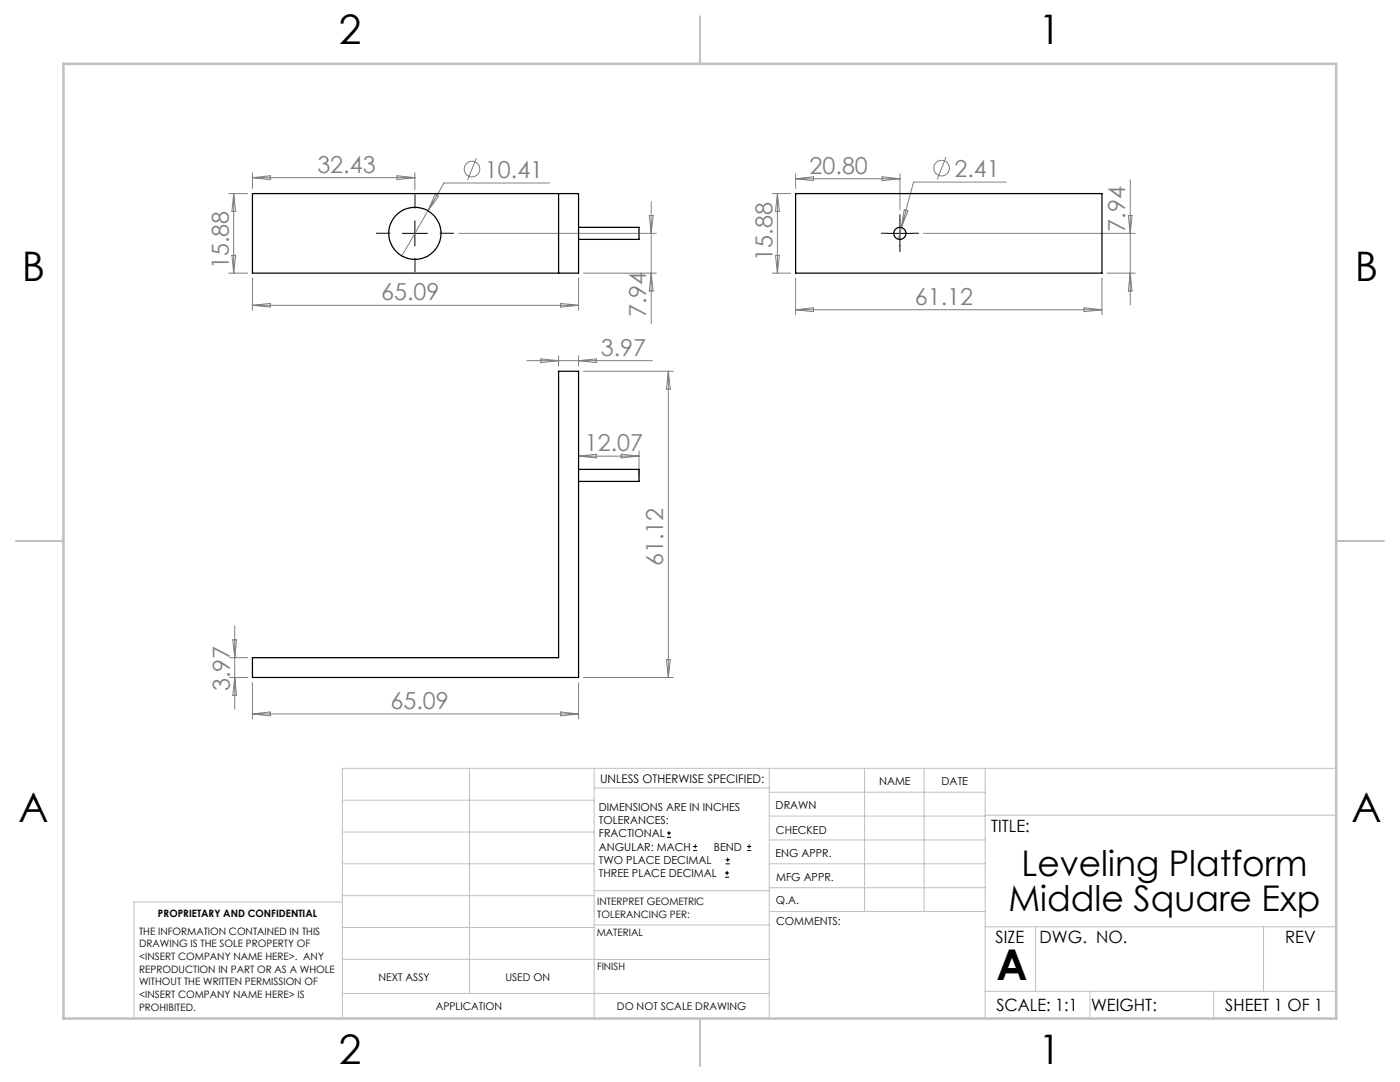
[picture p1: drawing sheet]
<svg xmlns="http://www.w3.org/2000/svg" width="279mm" height="216mm" viewBox="0 0 279 216" stroke-linecap="round" stroke-linejoin="round" font-family="sans-serif">
<g fill="none" stroke="#808080" stroke-width=".2">
<path d="M45.6 38.6h3.8M46.6 38.6v15.9M46.6 38.6l.4 3.6h-.7zM50.4 34.5v3.1M50.4 35.5h32.4M50.4 35.5l3.5-.4v.7zM79.2 35.1l3.6 .4-3.6 .3zM82.8 34.5v3.4M86.9 38.8l.6 .4-2.1 2.9zM95.1 31.5l-1.8 4.4M109.7 36.5h-21.1l-8.4 14.6M154.1 38.6h3.7"/>
<path d="M155.2 38.6l.3 3.6h-.7zM155.2 38.6v15.9M158.8 34.7v2.9M158.8 35.7h20.8M158.8 35.7l3.5-.4v.8zM176 35.3l3.6 .4-3.6 .4zM179.6 34.7v7.2M188.8 31.3l-1.8 4.5M200.8 36.3h-18.5l-2.4 9.1M225.6 35.9v25M45.6 54.5h3.8M46.3 50.9h.7l-.4 3.6z"/>
<path d="M50.4 55.5v6.4M91.5 46.6h39.5M115.5 55.5v6.4M116.5 54.5h14.5M129.6 43h.8l-.4 3.6zM130 40.2v24.4M130 54.5l.4 3.6h-.8zM154.1 54.5h3.7M154.8 50.9h.7l-.3 3.6zM158.8 55.5v7.3M179.9 45.4l-.6 2.3M180.4 41.9l.8 .2-1.3 3.3z"/>
<path d="M184.3 46.6h42.3M219.9 55.5v7.3M220.9 54.5h5.7M225.2 43h.7l-.3 3.6zM225.6 54.5l.3 3.6h-.7zM50.4 60.9l3.5-.4v.8zM50.4 60.9h65.1M105.1 72h25.1M108 71.6l3.5 .4-3.5 .4zM111.5 71v2.1M111.9 60.5l3.6 .4-3.6 .4zM115.5 71v2.1"/>
<path d="M115.5 72l3.5-.4v.8zM116.5 74.1h17.9M133.4 74.1v61.1M133.4 74.1l.4 3.5h-.8zM158.8 61.8l3.5-.4v.8zM158.8 61.8h61.1M216.4 61.4l3.5 .4-3.5 .4zM115.5 91h12M115.5 91l3.5-.4v.8zM124 90.6l3.5 .4-3.5 .4zM127.5 90v5.1M45.8 135.2h3.6"/>
<path d="M45.8 131.2h3.6M46.5 127.7h.7l-.4 3.5zM46.8 124.9v16.6M46.8 135.2l.4 3.5h-.7zM50.4 136.2v7.2M115.5 136.2v7.2M116.5 135.2h17.9M133 131.6h.8l-.4 3.6zM50.4 142.5l3.5-.4v.7zM50.4 142.5h65.1M111.9 142.1l3.6 .4-3.6 .3z"/>
<circle cx="94.2" cy="33.7" r="1.56"/>
<circle cx="187.9" cy="33.5" r="1.55"/>
</g>
<g fill="none" stroke="#000" stroke-width=".2">
<path d="M80.3 46.6h5M82.8 44.1v5M177.1 46.6h5M179.6 44.1v5M133.1 167.1h.8M133.1 166.2h.8M133.5 165.8v.9M138.3 169.7h.8M138.3 168.9h.8M138.7 168.5v.8M144.7 175h.8M144.7 174.2h.8"/>
<path d="M144.8 172.4h.9M144.8 171.6h.9M145.1 173.8v.8M145.2 171.1v.9M149.1 169.7h.8M149.1 168.9h.8M149.5 168.5v.8"/>
</g>
<path d="M77.8 46.5h-2.7M82.8 41.5v-2.7M82.8 51.5v2.8M87.8 46.5h2.7M177.1 46.5h-1.2M179.6 44v-1.2M179.6 49v1.3M182.1 46.5h1.2" fill="none" stroke="#000" stroke-width=".2" stroke-dasharray="15.2 1.3 1.3 1.3"/>
<g fill="none" stroke="#c0c0c0" stroke-width=".2">
<path d="M68.3 159.7h50.3M93.7 153.3v44.9M118.6 153.3v49.9M118.6 157.2h34.9M153.5 153.3v49.9M153.5 158.1h43.1M172.5 153.3v28.6M184.4 153.3v28.6M196.6 153.3v49.9M266.7 153.3h-198.4v49.9M68.3 178.7h50.3M68.3 172.4h50.3"/>
<path d="M68.3 166h50.3M68.3 180h-41.6v23.2M118.6 177.7h35M153.5 167.6h43.1M153.5 162.8h43.1M153.5 172.4h43.1M153.5 177.1h43.1M196.6 162.7h70.1M68.3 198.2h85.2M68.3 191.4l85.2 .1M68.3 185.1h50.3M118.6 184.6h35"/>
<path d="M153.6 181.9h43M196.6 197.8h70.1M196.6 184.9h70.1M206.7 184.9v12.9M217.5 197.8v5.4M242.2 197.8v5.4M252.2 184.9v12.9"/>
</g>
<path d="M139.7 3.2v9.5M3.1 107.9h9.6M266.7 107.9h9.5M139.7 203.2v9.6" fill="none" stroke="#c0c0c0" stroke-width=".25"/>
<path d="M12.7 12.7h254v190.5h-254z" fill="none" stroke="#c0c0c0" stroke-width=".5"/>
<g fill="none" stroke="#000" stroke-width=".25">
<path d="M50.4 38.6h65.1v15.9h-65.1zM111.5 38.6v15.9M158.8 38.6h61.1v15.9h-61.1zM115.5 45.4h12v2.4h-12M115.5 93.7h12v2.4h-12M50.4 131.2h61.1v-57.1h4v61.1h-65.1z"/>
<circle cx="82.8" cy="46.6" r="5.2"/>
<circle cx="179.6" cy="46.6" r="1.21"/>
</g>
<text font-size="8.5" x="198.9" y="195.5">A</text>
<g font-size="8.1">
<text x="67.6" y="8.9">2</text>
<text x="207.3" y="8.9">1</text>
<text x="4.4" y="56.2">B</text>
<text x="270.4" y="56.2">B</text>
<text x="3.7" y="164.1">A</text>
<text x="269.7" y="164.1">A</text>
<text x="67.6" y="212.4">2</text>
<text x="207.3" y="212.4">1</text>
</g>
<g font-size="7.1">
<text x="203.8" y="174.8">Leveling Platform</text>
<text x="201.3" y="181.9">Middle Square Exp</text>
</g>
<g font-size="4.7" fill="#808080">
<text x="63.3" y="34.4">32.43</text>
<text x="96.8" y="35.4">10.41</text>
<text x="161.6" y="34.6">20.80</text>
<text x="190.5" y="35.2">2.41</text>
<text x="224.6" y="46.2" transform="rotate(-90 224.6 46.2)">7.94</text>
<text x="45.7" y="53.7" transform="rotate(-90 45.7 53.7)">15.88</text>
<text x="154.2" y="52" transform="rotate(-90 154.2 52)">15.88</text>
<text x="76.1" y="59.9">65.09</text>
<text x="129" y="63.3" transform="rotate(-90 129 63.3)">7.94</text>
<text x="182.6" y="60.8">61.12</text>
<text x="119.9" y="70.9">3.97</text>
<text x="116.7" y="90">12.07</text>
<text x="132.4" y="113" transform="rotate(-90 132.4 113)">61.12</text>
<text x="45.8" y="137.9" transform="rotate(-90 45.8 137.9)">3.97</text>
<text x="77.9" y="141.4">65.09</text>
</g>
<g font-size="3.4">
<text x="197.8" y="166">TITLE:</text>
<text x="198.7" y="188.1">SIZE</text>
<text x="207.5" y="188.1">DWG. NO.</text>
<text x="256.5" y="188.2">REV</text>
<text x="198.8" y="201.7">SCALE: 1:1</text>
<text x="217.7" y="201.8">WEIGHT:</text>
<text x="244.5" y="201.7">SHEET 1 OF 1</text>
</g>
<text font-size="2.4" x="119.8" y="156.2">UNLESS OTHERWISE SPECIFIED:</text>
<g font-size="2.2">
<text x="119.5" y="161.8">DIMENSIONS ARE IN INCHES</text>
<text x="154.8" y="161.4">DRAWN</text>
<text x="175.4" y="156.6">NAME</text>
<text x="187.9" y="156.7">DATE</text>
<text x="119.5" y="164.4">TOLERANCES:</text>
<text x="119.5" y="167.1">FRACTIONAL</text>
<text x="154.9" y="166.3">CHECKED</text>
<text x="119.5" y="169.7">ANGULAR: MACH</text>
<text x="119.5" y="172.4">TWO PLACE DECIMAL</text>
<text x="142.5" y="169.7">BEND</text>
<text x="154.8" y="171">ENG APPR.</text>
<text x="119.5" y="175">THREE PLACE DECIMAL</text>
<text x="154.9" y="175.7">MFG APPR.</text>
<text x="154.9" y="180.4">Q.A.</text>
<text x="154.9" y="184.6">COMMENTS:</text>
</g>
<g font-size="2.1">
<text x="75.5" y="195.7">NEXT ASSY</text>
<text x="100.9" y="195.7">USED ON</text>
<text x="86.9" y="201.5">APPLICATION</text>
<text x="123.1" y="201.6">DO NOT SCALE DRAWING</text>
</g>
<g font-size="2">
<text x="31.5" y="182.9">PROPRIETARY AND CONFIDENTIAL</text>
<text x="119.2" y="180.6">INTERPRET GEOMETRIC</text>
<text x="119.2" y="183.1">TOLERANCING PER:</text>
<text x="27.8" y="186.5">THE INFORMATION CONTAINED IN THIS</text>
<text x="27.8" y="189">DRAWING IS THE SOLE PROPERTY OF</text>
<text x="27.8" y="191.6">&lt;INSERT COMPANY NAME HERE&gt;. ANY</text>
<text x="119.1" y="186.7">MATERIAL</text>
<text x="27.8" y="194.1">REPRODUCTION IN PART OR AS A WHOLE</text>
<text x="27.8" y="196.6">WITHOUT THE WRITTEN PERMISSION OF</text>
<text x="119.1" y="193.5">FINISH</text>
<text x="27.8" y="199.1">&lt;INSERT COMPANY NAME HERE&gt; IS</text>
<text x="27.8" y="201.7">PROHIBITED.</text>
</g>
</svg>
